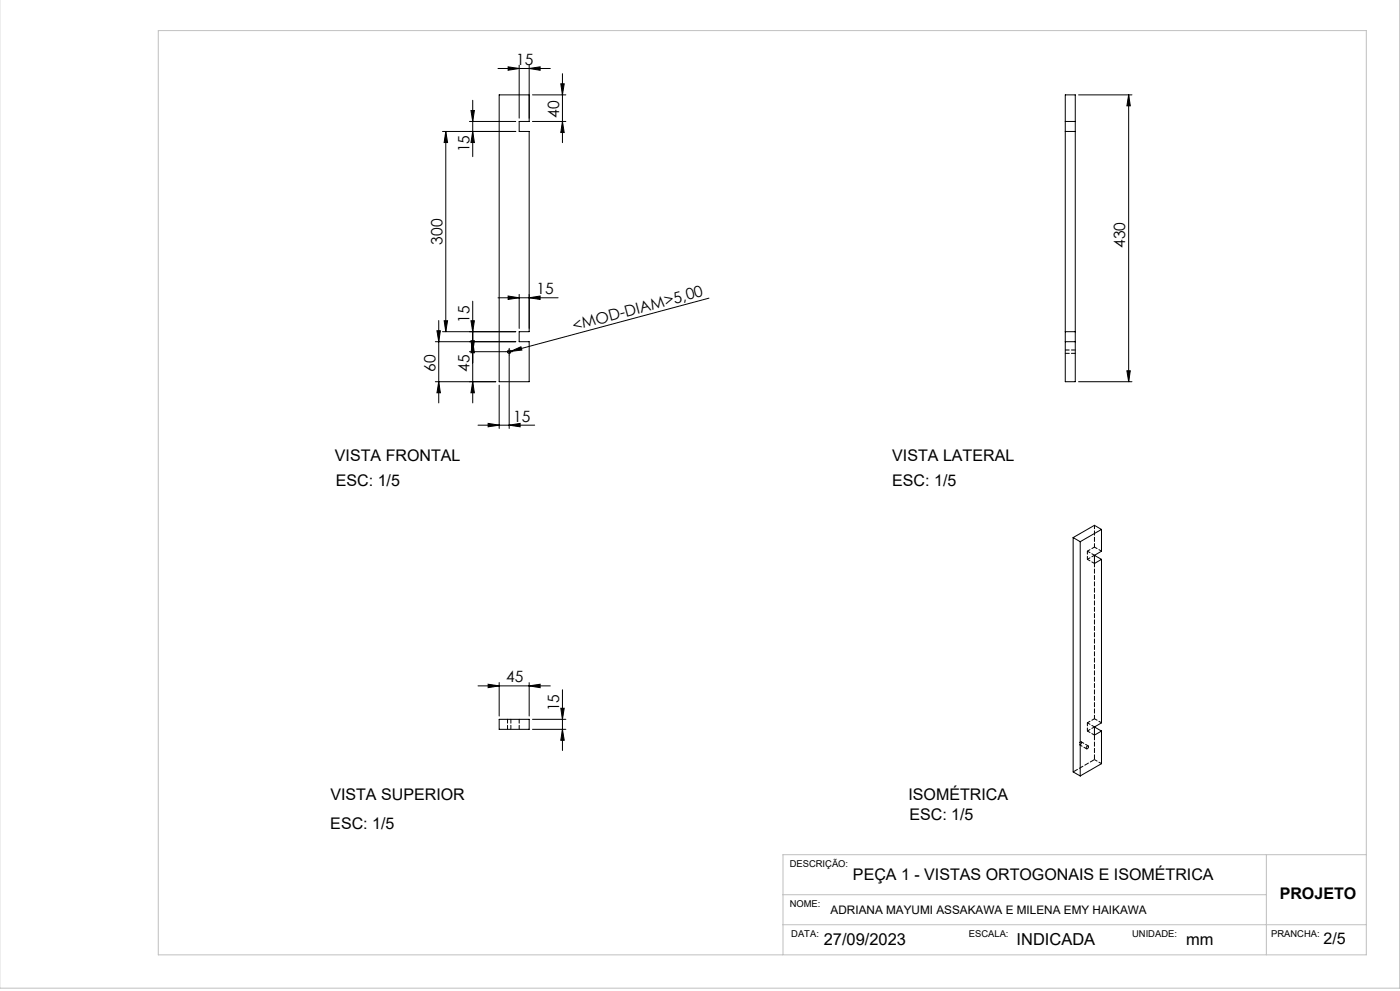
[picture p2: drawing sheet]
<svg xmlns="http://www.w3.org/2000/svg" width="420mm" height="297mm" viewBox="0 0 420 297" stroke-linecap="round" stroke-linejoin="round" font-family="sans-serif">
<g fill="none" stroke="#000" stroke-width=".3">
<path d="M155.8 19.5v15.9M158.7 19.5v16.9h-2.9v3h2.9v60h-2.9v3h2.9v12h-8.9v-86h8.9M132.8 39.4h21.9M133.7 39.4l.6 3.3h-1.1zM133.7 39.4v60M140.8 36.4h13.9M141.3 33.1h1l-.5 3.3zM141.8 39.4l.5 3.3h-1zM141.8 30.1v16.9M149.4 20.5h15.7M152.4 20l3.4 .5-3.4 .6zM158.7 20.5l3.3-.5v1.1z"/>
<path d="M159.7 28.4h10.1M159.7 36.4h10.1M168.2 25.1h1.1l-.6 3.3zM168.7 36.4l.6 3.3h-1.1zM168.7 22.1v20.7M319.6 39.4h3M319.6 28.4h3v86h-3zM319.6 36.4h3M323.6 28.4h16M338.6 28.4l.5 3.3h-1zM338.6 28.4v86M131.1 99.1h1l-.5 3.3z"/>
<path d="M131.6 96.1v24.7M132.8 99.4h21.9M133.2 96.1h1.1l-.6 3.3zM141.3 96.1h1l-.5 3.3zM141.8 90.3v30.5M149.4 89.2h18M152.4 88.7l3.4 .5-3.4 .5zM155.8 88.2v10.2M158.7 89.2l3.3-.5v1zM212.7 89.4l-59.5 15.9M319.6 99.4h3M130.6 102.4h24.1"/>
<path d="M130.6 114.4h18.1M131.6 114.4l.5 3.3h-1zM140.8 105.4h10.9M141.3 102.1h1l-.5 3.3zM141.8 102.4l.5 3.3h-1zM141.8 114.4l.5 3.3h-1zM149.8 115.4v13M152.3 105.4h.9M152.8 104.9v1M152.8 106.4v22M153.2 105.3l3.1-1.4 .3 1zM153.2 105.3l-.9 .2"/>
<path d="M319.6 102.4h3M323.6 114.4h16M338.1 111.1h1l-.5 3.3zM143.4 127.4h17M146.4 126.9l3.4 .5-3.4 .5zM152.8 127.4l3.2-.5v1zM330.4 158.7l-2.1-1.3-6.4 3.7M330.4 158.7l-6.3 3.6M330.4 158.7v6.5l-2.1 1.2M321.9 161.1l2.2 1.2M321.9 161.1v70.2l2.2 1.2M324.1 162.3v70.2"/>
<path d="M328.3 166.4v2.5l2.1-1.3M328.3 166.4l2.1 1.2M330.4 167.6v49l-2.1 1.3M143.4 205.6h21.7M146.4 205.1l3.4 .5-3.4 .5zM149.8 215.6h8.9v3h-8.9zM149.8 204.6v10M158.8 205.6l3.2-.5v1zM158.8 204.6v10M159.7 215.6h10.1M159.7 218.6h10.1M168.2 212.3h1.1l-.6 3.3z"/>
<path d="M168.7 218.6l.6 3.3h-1.1zM168.7 206.7v18.2M328.3 217.9v2.4l2.1-1.2M328.3 217.9l2.1 1.2M330.4 219.1v9.8l-6.3 3.6M326 223.7a.29 .29 0 0 1 .5-.1 .29 .29 0 0 1 0 .5l-.6 .3z"/>
<circle cx="152.7" cy="105.4" r=".5"/>
</g>
<path d="M152.3 105.4h-.5M152.8 104.9v-.5M152.8 105.9v.5M153.3 105.4h.5" fill="none" stroke="#000" stroke-width=".3" stroke-dasharray="15.2 1.3 1.3 1.3"/>
<path d="M419.9 -.1v296.3h-420M47.5 9.2h362.4v277h-362.4zM379.9 256.1v30.1M409.9 256.1h-175v30.1M234.9 277.1h175M234.9 268.1h145" fill="none" stroke="#c0c0c0" stroke-width=".3"/>
<g fill="#000">
<path d="M153.2 105.3l3.1-1.4 .3 1z"/>
<path d="M158.7 20.5l3.3-.5v1.1zM152.4 20l3.4 .5-3.4 .6z"/>
<path d="M168.2 25.1h1.1l-.6 3.3zM168.7 36.4l.6 3.3h-1.1zM141.3 96.1h1l-.5 3.3zM141.8 102.4l.5 3.3h-1zM141.3 102.1h1l-.5 3.3zM141.8 114.4l.5 3.3h-1zM141.3 33.1h1l-.5 3.3zM141.8 39.4l.5 3.3h-1zM168.2 212.3h1.1l-.6 3.3zM168.7 218.6l.6 3.3h-1.1zM338.6 28.4l.5 3.3h-1zM338.1 111.1h1l-.5 3.3z"/>
<path d="M133.2 96.1h1.1l-.6 3.3zM133.7 39.4l.6 3.3h-1.1z"/>
<path d="M158.7 89.2l3.3-.5v1zM152.4 88.7l3.4 .5-3.4 .5z"/>
<path d="M131.1 99.1h1l-.5 3.3zM131.6 114.4l.5 3.3h-1z"/>
<path d="M152.8 127.4l3.2-.5v1zM146.4 126.9l3.4 .5-3.4 .5z"/>
<path d="M146.4 205.1l3.4 .5-3.4 .5zM158.8 205.6l3.2-.5v1z"/>
</g>
<path d="M319.6 105.9h3M322.6 104.9h-3M152.3 215.6v3M153.3 218.6v-3M155.8 218.6v-3" fill="none" stroke="#000" stroke-width=".3" stroke-dasharray="1.3 .6" stroke-dashoffset=".1"/>
<path d="M328.3 157.4v6.6M328.3 168.9v46.5" fill="none" stroke="#000" stroke-width=".3" stroke-dasharray="1.3 .6" stroke-dashoffset=".2"/>
<g fill="none" stroke="#000" stroke-width=".3" stroke-dasharray="1.3 .6" stroke-dashoffset=".4">
<path d="M326.2 165.2v2.4M328.3 164l-2.1 1.2M328.3 166.4l-2.1-1.2M328.3 168.9l-2.1-1.3M328.3 166.4l-2.1 1.2M330.5 165.2l-2.2-1.2M326.2 216.6v2.5M328.3 215.4l-2.1 1.2M328.3 217.9l-2.1-1.3M328.3 217.9l-2.1 1.2M330.5 216.6l-2.2-1.2M323.8 223.2l2.2 1.2"/>
<path d="M326.5 223.5l-2.2-1.2M328.3 220.3l-2.1-1.2M330.5 228.9l-2.2-1.3"/>
</g>
<path d="M324.4 222.5v-.1a.43 .43 0 0 0-.6 .2 .43 .43 0 0 0 .2 .6l.4-.7" fill="none" stroke="#000" stroke-width=".3" stroke-dasharray="1.3 .6" stroke-dashoffset=".3"/>
<path d="M322 231.3l6.3-3.7M328.3 220.3v7.3" fill="none" stroke="#000" stroke-width=".3" stroke-dasharray="1.3 .6" stroke-dashoffset="-.2"/>
<g font-size="4.9">
<text x="247.1" y="283.2">27/09/2023</text>
<text x="305" y="283.2">INDICADA</text>
<text x="355.9" y="283.2">mm</text>
</g>
<g font-size="4.8">
<text x="100.5" y="138.2">VISTA FRONTAL</text>
<text x="267.7" y="138.2">VISTA LATERAL</text>
<text x="100.7" y="145.6">ESC: 1/5</text>
<text x="267.7" y="145.6">ESC: 1/5</text>
<text x="99.1" y="239.9">VISTA SUPERIOR</text>
<text x="272.5" y="239.9">ISOMÉTRICA</text>
<text x="272.8" y="245.9">ESC: 1/5</text>
<text x="99.1" y="248.5">ESC: 1/5</text>
<text x="255.9" y="263.7">PEÇA 1 - VISTAS ORTOGONAIS E ISOMÉTRICA</text>
<text x="383.9" y="269.5">PROJETO</text>
<text x="397.1" y="283">2/5</text>
</g>
<g font-size="4.7">
<text x="154.9" y="19.5">15</text>
<text x="167.7" y="35.3" transform="rotate(-90 167.7 35.3)">40</text>
<text x="140.8" y="45.6" transform="rotate(-90 140.8 45.6)">15</text>
<text x="132.7" y="73.3" transform="rotate(-90 132.7 73.3)">300</text>
<text x="337.6" y="74.4" transform="rotate(-90 337.6 74.4)">430</text>
<text x="161" y="88.2">15</text>
<text x="140.8" y="96.7" transform="rotate(-90 140.8 96.7)">15</text>
<text x="172.2" y="99.1" transform="rotate(-15 172.2 99.1)">&lt;MOD-DIAM&gt;5,00</text>
<text x="130.6" y="111.5" transform="rotate(-90 130.6 111.5)">60</text>
<text x="140.8" y="111.5" transform="rotate(-90 140.8 111.5)">45</text>
<text x="153.9" y="126.4">15</text>
<text x="151.9" y="204.5">45</text>
<text x="167.7" y="213.2" transform="rotate(-90 167.7 213.2)">15</text>
</g>
<text font-size="3.5" x="249.2" y="274">ADRIANA MAYUMI ASSAKAWA E MILENA EMY HAIKAWA</text>
<g font-size="2.8">
<text x="236.9" y="259.8">DESCRIÇÃO:</text>
<text x="236.9" y="272">NOME:</text>
<text x="237.4" y="280.8">DATA:</text>
<text x="290.7" y="280.8">ESCALA:</text>
<text x="339.6" y="280.8">UNIDADE:</text>
<text x="381.3" y="280.8">PRANCHA:</text>
</g>
</svg>
